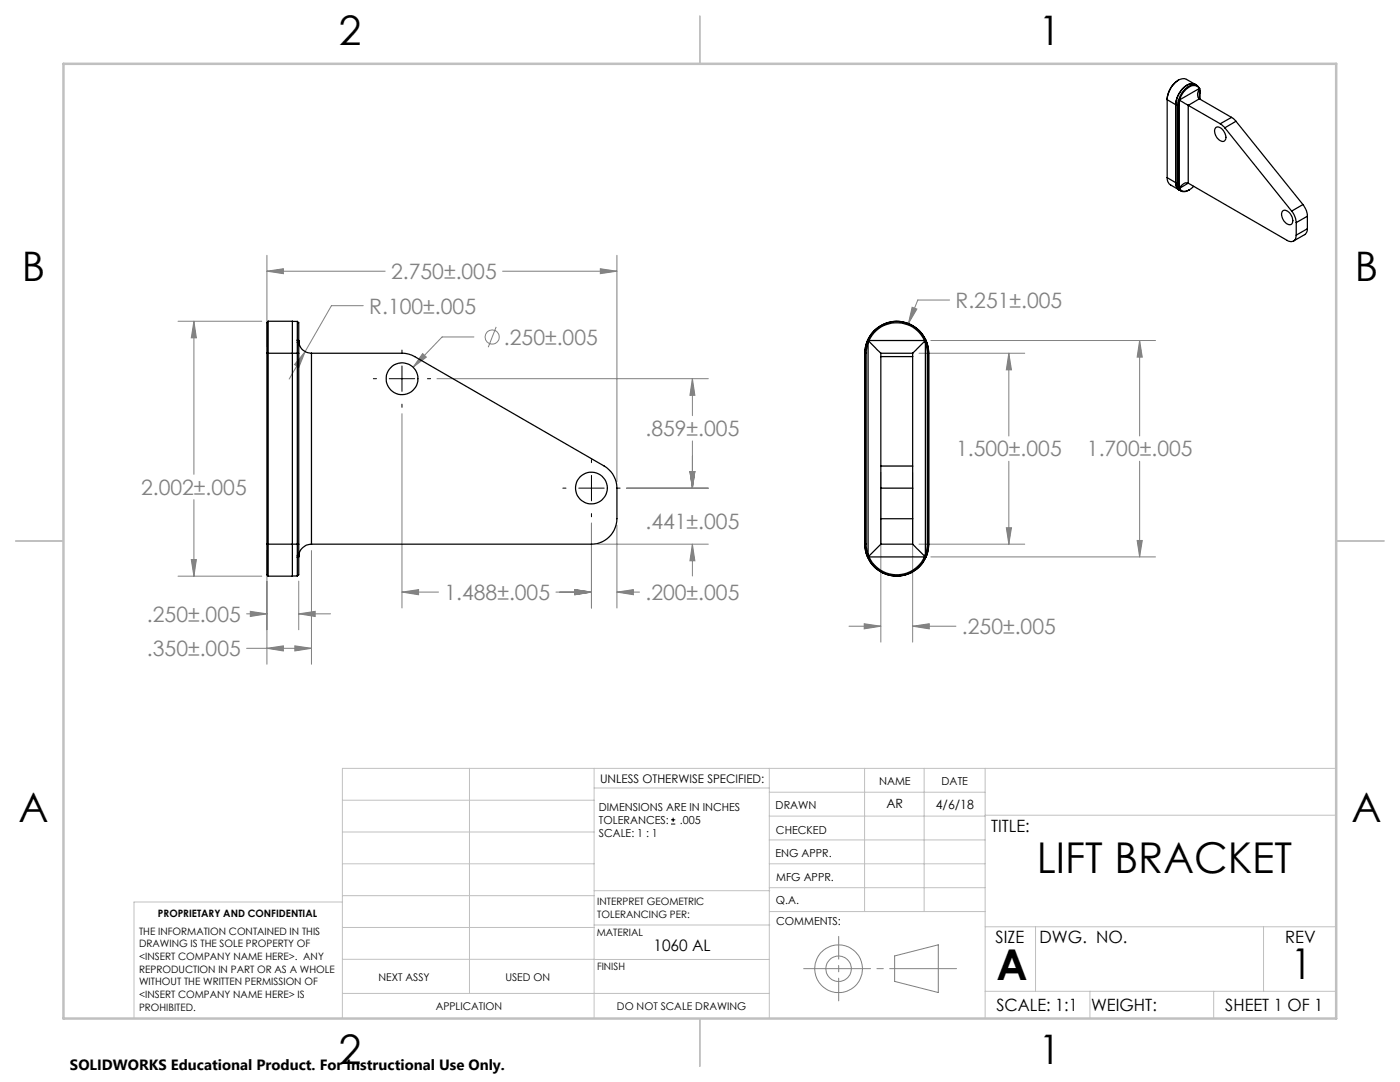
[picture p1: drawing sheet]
<svg xmlns="http://www.w3.org/2000/svg" width="279mm" height="216mm" viewBox="0 0 279 216" stroke-linecap="round" stroke-linejoin="round" font-family="sans-serif">
<g fill="none" stroke="#808080" stroke-width=".2">
<path d="M53.3 54.1l3.3-.5v1zM53.3 50.9v18.3M53.3 54.1h23.6M100.3 54.1h22.8M119.8 53.6l3.3 .5-3.3 .5zM123.1 50.9v45.2M189.5 59.9h-6.3l-1.9 4.7M35.5 64.1h16.7M38.7 64.1l.5 3.3h-1zM38.7 64.1v30.6M60.9 70.2l-1.2 3.1-.9-.6zM60.9 70.2l-3.2 5.4"/>
<path d="M72.5 61h-6.4l-5.2 9.2M84.3 70.6l.8 .7-2.7 2zM87.2 75.6h54.2M94.6 67.2h-6.4l-5.8 6.1M99 65.2l-1.6 4.1M138.2 75.6l.5 3.3h-1zM138.2 75.6v7.3M182 61.3l1 .4-1.7 2.9zM183.4 70.5h21.1M185.8 67.9h44.8M201.3 70.5l.6 3.3h-1.1zM201.3 70.5v16.5"/>
<path d="M227.4 67.9l.6 3.4h-1.1zM227.4 67.9v19.1M38.7 99.7v15.3M80.2 82.5v38.8M125 97.4h16.4M137.7 94.1h1l-.5 3.3zM138.2 88v9.4M175.8 94.3v33.8M182.1 94.3v33.8M201.3 92v16.6M227.4 92v19.1M35.5 115h16.7"/>
<path d="M38.2 111.7h1l-.5 3.3zM53.3 109.9v22.6M59.6 116v9.7M62.2 109.9v22.6M80.2 118.1l3.3-.4v1zM80.2 118.1h7.3M110.9 118.1h7.1M114.7 117.7l3.3 .4-3.3 .6zM118 104.4v16.9M119.3 108.6h22.1M123.1 118.1l3.3-.4v1zM123.1 104.8v16.5"/>
<path d="M123.1 118.1h4.5M138.2 108.6l.5 3.3h-1zM138.2 108.6v6.3M183.4 108.6h21.1M185.8 111.1h44.8M200.8 105.3h1.1l-.6 3.3zM226.9 107.8h1.1l-.6 3.3zM49.2 122.5h4.1M49.2 129.4h13M50 122l3.3 .5-3.3 .5zM53.3 129.4l3.3-.5v1zM58.8 128.9l3.4 .5-3.4 .5z"/>
<path d="M59.6 122.5l3.3-.5v1zM59.6 122.5h6.4M169.4 125h6.4M172.5 124.5l3.3 .5-3.3 .5zM182.1 125l3.4-.5v1zM182.1 125h8.7M178.5 190.7l8.8-2.2v9.5l-8.8-2.2z"/>
<circle cx="98.2" cy="67.2" r="1.4"/>
<circle cx="167.3" cy="193.3" r="4.8"/>
<circle cx="167.4" cy="193.3" r="2.54"/>
</g>
<g fill="none" stroke="#000" stroke-width=".2">
<path d="M74.5 75.6h.6M77.7 75.6h5.1M80.2 69.9v.6M80.2 73v5.1M85.3 75.6h.6M80.2 80.6v.7M112.3 97.4h.7M115.5 97.4h5.1M118 91.7v.6M118 94.9v5M123.1 97.4h.7M118 102.5v.6"/>
<path d="M133.9 164.4h.9M133.9 163.6h.9M134.3 163.2v.8"/>
</g>
<path d="M160.4 193.3h30.5" fill="none" stroke="#808080" stroke-width=".2" stroke-dasharray="15.2 1.3 1.3 1.3" stroke-dashoffset="1.9"/>
<path d="M167.4 186.9v12.8" fill="none" stroke="#808080" stroke-width=".2" stroke-dasharray="15.2 1.3 1.3 1.3" stroke-dashoffset="10.7"/>
<g fill="none" stroke="#c0c0c0" stroke-width=".2">
<path d="M68.3 159.7h50.3M93.7 153.3v44.9M118.6 153.3v49.9M118.6 157.2h34.9M153.5 153.3v49.9M153.5 158.1h43.1M172.5 153.3v28.6M184.4 153.3v28.6M196.6 153.3v49.9M266.7 153.3h-198.4v49.9M68.3 178.7h50.3M68.3 172.4h50.3"/>
<path d="M68.3 166h50.3M68.3 180h-41.6v23.2M118.6 177.7h35M153.5 167.6h43.1M153.5 162.8h43.1M153.5 172.4h43.1M153.5 177.1h43.1M196.6 162.7h70.1M68.3 198.2h85.2M68.3 191.4l85.2 .1M68.3 185.1h50.3M118.6 184.6h35"/>
<path d="M153.6 181.9h43M196.6 197.8h70.1M196.6 184.9h70.1M206.7 184.9v12.9M217.5 197.8v5.4M242.2 197.8v5.4M252.2 184.9v12.9"/>
</g>
<path d="M139.7 3.2v9.5M3.1 107.9h9.6M266.7 107.9h9.5M139.7 203.2v9.6" fill="none" stroke="#c0c0c0" stroke-width=".25"/>
<path d="M12.7 12.7h254v190.5h-254z" fill="none" stroke="#c0c0c0" stroke-width=".5"/>
<path d="M38.2 111.7h1l-.5 3.3zM38.7 64.1l.5 3.3h-1zM138.2 108.6l.5 3.3h-1zM137.7 94.1h1l-.5 3.3zM137.7 94.1h1l-.5 3.3zM138.2 75.6l.5 3.3h-1zM123.1 118.1l3.3-.4v1zM114.7 117.7l3.3 .4-3.3 .6zM114.7 117.7l3.3 .4-3.3 .6zM80.2 118.1l3.3-.4v1zM60.9 70.2l-2.1 2.5 .9 .6zM59.6 122.5l3.3-.5v1zM50 122l3.3 .5-3.3 .5zM53.3 129.4l3.3-.5v1zM58.8 128.9l3.4 .5-3.4 .5zM53.3 54.1l3.3-.5v1zM119.8 53.6l3.3 .5-3.3 .5zM84.3 70.6l-1.9 2.7 2.7-2zM182 61.3l-.7 3.3 1.7-2.9zM226.9 107.8h1.1l-.6 3.3zM227.4 67.9l.6 3.4h-1.1zM200.8 105.3h1.1l-.6 3.3zM201.3 70.5l.6 3.3h-1.1zM172.5 124.5l3.3 .5-3.3 .5zM182.1 125l3.4-.5v1z" fill="#808080"/>
<g fill="none" stroke="#000" stroke-width=".25">
<path d="M235.2 20h.2M235.2 16a4.8 4.8 0 0 0-2.3 3.8v15.7M235.2 20v.1M235.2 19.9v.1M235.2 19.9h.2M235.4 19.9v.1M238.5 16.8l-1.7-1a2.27 2.27 0 0 0-2.7 1.1l-.8 1.3-.4 1.7 1.7 1M238.6 16.9a2.27 2.27 0 0 0-2.8 1l-.1 .2a5.1 5.1 0 0 0-1.1 2.8M238.9 17a2.2 2.2 0 0 0-3.1 .9l-.1 .2a4.7 4.7 0 0 0-1 2.8M239.3 17.5a1.38 1.38 0 0 0-2.2-.2l-.2 .1a4.7 4.7 0 0 0-1.7 2.5M239.3 17.5v.1M239.3 17.5v.2"/>
<path d="M239.3 17.7a1.54 1.54 0 0 0-2.5 0l-.8 .9-.6 1.3M239.3 17.7a1.65 1.65 0 0 0 .1 2M239.3 17.7h.1M239.3 17.6v.1M239.3 17.7l.2 .9M239.3 17.6l.1 .1M239.3 17.7l-3.9 2.2M239.3 17.7l.1 2M239.4 17.7l.1 .5v1.6M239.4 19.7l-2.3 1.3M239.4 19.7l6.4 3.7M232.9 35.5a1.6 1.6 0 0 0 .7 1.4l1.7 1"/>
<path d="M232.9 35.5l1.7 .9M234.6 36.4a1.55 1.55 0 0 0 .8 1.6M234.6 20.9v15.5M234.7 36.4a1.69 1.69 0 0 0 .6 1.5M234.7 20.9l.3 .2M234.7 36.4l.3 .3M235 36.7l.2 .8M235 21.1h.2M235 36.7h.2M235 21.1v15.6M235.2 20.1l-.2 1M235.2 20.1h.1"/>
<path d="M235.2 37.5v.1M235.2 36.7l.1 .7M235.2 21.1v15.6M235.2 37.6h.1M235.2 37.6a1.35 1.35 0 0 0 2.1 .3M235.3 37.9l.4 .2M235.3 20.1l-.1 1M235.3 20.1v17.3M235.3 37.4l.1 .1M235.3 37.4l-.1 .1M235.4 20h.1M235.4 20l1.7 1"/>
<path d="M235.4 37.5h.1M235.4 37.5l-.2 .1M235.4 20l-.1 .1M235.4 37.5v.1M235.4 37.6h-.2M237.1 36.5l19.8 11.5a1.11 1.11 0 0 0 1.3 .1 1.11 1.11 0 0 0 .5-1.2M237.1 36.5a1.53 1.53 0 0 0-1.7 1M237.1 21v15.5M237.1 21l6.4 3.7M237.1 36.5l-1.7 1.1M238.2 37.2l-.1 .1a1.85 1.85 0 0 1-2.5 .6l-.2-.3M242.7 25.4a1.65 1.65 0 0 1 1.8 1.4 .8 .8 0 0 1 .1 1 .8 .8 0 0 1-.9 .4 2.03 2.03 0 0 1-1.1-2.7z"/>
<path d="M243.5 24.7l.9 .8M244.4 25.5l13.4 16.6M245.8 23.4l.9 .8M245.8 23.4l-2.3 1.3M246.7 24.2l-2.3 1.3M246.7 24.2l13.3 16.6M256.1 42a1.88 1.88 0 0 1 1.9 2 .75 .75 0 0 1-.5 .9 .75 .75 0 0 1-.9-.4l-.1-.2a1.74 1.74 0 0 1-.4-2.3zM257.8 42.1a4.1 4.1 0 0 1 .9 2.3M258.7 44.4v2.5M260 40.8a4 4 0 0 1 .9 2.3M260 40.8l-2.2 1.3M260.9 45.6v.5l-.4 .6-2.3 1.4"/>
<path d="M260.9 43.1l-2.2 1.3M260.9 45.6l-2.2 1.3M260.9 43.1v2.5M53.3 70.5h6.3M53.3 70.5v38.1M53.5 64.1l-.2 .3v6.1M53.5 64.1v50.9M53.5 64.1h5.8M58.3 64.1v50.9M59.3 68.3v42.5M59.3 64.1v3.7M59.3 68l.3 .1"/>
<path d="M59.3 64.1a1.44 1.44 0 0 1 .3 1.5v2.3M59.3 68.3l.3 .1M59.3 67.8v.5M59.3 67.8l.3 .1M59.6 68.4v2.1M59.6 68.1a2.46 2.46 0 0 0 2.6 2.4M59.6 67.9v.5M59.6 70.5v38.1M62.2 70.5h18a5.1 5.1 0 0 1 2.6 .7l37.8 21.8a5.1 5.1 0 0 1 2.5 4.4v6.1a5.1 5.1 0 0 1-5.1 5.1h-55.8M62.2 70.5v38.1M172.6 70.5h.3M172.6 70.5v38.1"/>
<path d="M172.9 70.5v38.1M173 68.3l-.2 .8-.2 1.4M173 68.3l.2 .1M173.1 68l.3 .1M173.1 68l-.1 .3M173.2 67.8a6.4 6.4 0 0 1 5.8-3.7 6.4 6.4 0 0 1 5.7 3.7M173.2 67.8l-.1 .2M173.2 67.8l.2 .1M173.2 68.4l-.2 .7-.1 1.4M173.2 68.4v42.3M173.4 68.1l2.4 2.4M173.4 68.1l-.2 .3"/>
<path d="M173.4 68.1h.1M173.4 67.9a6.1 6.1 0 0 1 5.6-3.5 6.1 6.1 0 0 1 5.5 3.5M173.4 67.9v.2M173.4 67.9h11.1M174.4 66a6.4 6.4 0 0 1 7-1.4 6.4 6.4 0 0 1 3.9 5.9v38.1a6.4 6.4 0 0 1-6.3 6.4 6.4 6.4 0 0 1-6.4-6.4v-38.1a6.5 6.5 0 0 1 1.8-4.5zM175.8 70.5v.7M175.8 70.5h6.3M175.8 71.2v21.8M175.8 71.2h6.3M182.1 70.5v.7M182.1 71.2v21.8M184.5 67.9l.1 .2"/>
<path d="M184.6 68.1l-2.5 2.4M184.6 68.1h.1M184.6 68.1l.1 .3M184.7 68.4l.4 2.1M184.7 68.4v42.3M184.7 67.8l-.2 .1M184.7 67.8l.1 .2M184.8 68l-.2 .1M184.8 68l.1 .3M184.9 68.3l.3 .8 .1 1.4M184.9 68.3l-.2 .1M185.1 70.5h.2"/>
<path d="M185.1 70.5v38.1M185.3 70.5v38.1M175.8 93v4.4M175.8 97.4h6.3M175.8 97.4v6.1M175.8 93h6.3M182.1 93v4.4M182.1 97.4v6.1M53.3 108.6v4.8a1.66 1.66 0 0 0 .2 1.6M53.3 108.6h6.3M59.3 111.2v3.7M59.3 114.9l-5.8 .1"/>
<path d="M59.3 110.8v.4M59.6 108.6v2.1M59.6 111l-.3 .1M59.6 111.1v3.6l-.3 .2M59.6 110.7l-.3 .1M59.6 110.7v.4M59.6 111.1l-.3 .1M62.2 108.6a2.57 2.57 0 0 0-2.6 2.4M172.6 108.6l.2 1.4 .2 .8M172.6 108.6h.3M172.9 108.6l.1 1.3 .2 .8M173 110.8l.1 .3"/>
<path d="M173.1 111.1l.1 .1M173.2 111.2a6.4 6.4 0 0 0 5.8 3.7 6.4 6.4 0 0 0 5.7-3.7M173.2 110.7l.2 .3M173.2 110.7l-.2 .1M173.4 111l-.3 .1M173.4 111v.1M173.4 111h.1M173.4 111.1a6.1 6.1 0 0 0 5.6 3.6 6.1 6.1 0 0 0 5.5-3.6M173.4 111.1h11.1M173.4 111.1l-.2 .1M175.8 103.5v5.1M175.8 108.6l-2.4 2.4"/>
<path d="M175.8 108.6h6.3M175.8 103.5h6.3M182.1 103.5v5.1M182.1 108.6l2.5 2.4M184.5 111.1l.2 .1M184.6 111l.2 .1M184.6 111h.1M184.6 111l-.1 .1M184.7 110.7l-.1 .3M184.7 110.7l.2 .1M184.8 111.1l-.1 .1M184.9 110.8l-.1 .3"/>
<path d="M185.1 108.6l-.4 2.1M185.1 108.6h.2M185.3 108.6l-.1 1.4-.3 .8"/>
<circle cx="80.2" cy="75.6" r="3.2"/>
<circle cx="118" cy="97.4" r="3.2"/>
</g>
<g font-size="8.5">
<text x="206.9" y="174.2">LIFT BRACKET</text>
<text x="198.9" y="195.5">A</text>
<text x="257.6" y="195.4">1</text>
</g>
<g font-size="8.1">
<text x="67.6" y="8.9">2</text>
<text x="207.3" y="8.9">1</text>
<text x="4.4" y="56.1">B</text>
<text x="270.4" y="56.1">B</text>
<text x="3.7" y="164.1">A</text>
<text x="269.7" y="164.1">A</text>
<text x="67.6" y="212.4">2</text>
<text x="207.3" y="212.4">1</text>
</g>
<g font-size="4.2" fill="#808080">
<text x="78.1" y="55.7">2.750±.005</text>
<text x="73.7" y="62.6">R.100±.005</text>
<text x="190.7" y="61.4">R.251±.005</text>
<text x="100.6" y="68.8">.250±.005</text>
<text x="128.8" y="87">.859±.005</text>
<text x="190.8" y="91.1">1.500±.005</text>
<text x="216.9" y="91.1">1.700±.005</text>
<text x="28.2" y="98.7">2.002±.005</text>
<text x="128.8" y="105.5">.441±.005</text>
<text x="88.7" y="119.7">1.488±.005</text>
<text x="128.8" y="119.7">.200±.005</text>
<text x="29.3" y="124.1">.250±.005</text>
<text x="29.3" y="131">.350±.005</text>
<text x="192" y="126.5">.250±.005</text>
</g>
<g font-size="3.4">
<text x="197.8" y="166">TITLE:</text>
<text x="198.7" y="188.1">SIZE</text>
<text x="207.5" y="188.1">DWG. NO.</text>
<text x="256.5" y="188.2">REV</text>
<text x="198.8" y="201.7">SCALE: 1:1</text>
<text x="217.7" y="201.8">WEIGHT:</text>
<text x="244.5" y="201.7">SHEET 1 OF 1</text>
</g>
<text font-size="3.2" x="130.4" y="189.8">1060 AL</text>
<text font-size="3" x="14" y="213.5">SOLIDWORKS Educational Product. For Instructional Use Only.</text>
<g font-size="2.5">
<text x="176.9" y="161.3">AR</text>
<text x="186.8" y="161.4">4/6/18</text>
</g>
<text font-size="2.4" x="119.8" y="156.2">UNLESS OTHERWISE SPECIFIED:</text>
<g font-size="2.2">
<text x="119.5" y="161.8">DIMENSIONS ARE IN INCHES</text>
<text x="154.8" y="161.4">DRAWN</text>
<text x="175.4" y="156.6">NAME</text>
<text x="187.9" y="156.7">DATE</text>
<text x="119.5" y="167.1">SCALE: 1 : 1</text>
<text x="119.5" y="164.4">TOLERANCES:</text>
<text x="135.7" y="164.4">.005</text>
<text x="154.9" y="166.3">CHECKED</text>
<text x="154.8" y="171">ENG APPR.</text>
<text x="154.9" y="175.7">MFG APPR.</text>
<text x="154.9" y="180.4">Q.A.</text>
<text x="154.9" y="184.6">COMMENTS:</text>
</g>
<g font-size="2.1">
<text x="75.5" y="195.7">NEXT ASSY</text>
<text x="100.9" y="195.7">USED ON</text>
<text x="86.9" y="201.5">APPLICATION</text>
<text x="123.1" y="201.6">DO NOT SCALE DRAWING</text>
</g>
<g font-size="2">
<text x="31.5" y="182.9">PROPRIETARY AND CONFIDENTIAL</text>
<text x="119.2" y="180.6">INTERPRET GEOMETRIC</text>
<text x="119.2" y="183.1">TOLERANCING PER:</text>
<text x="27.8" y="186.5">THE INFORMATION CONTAINED IN THIS</text>
<text x="27.8" y="189">DRAWING IS THE SOLE PROPERTY OF</text>
<text x="27.8" y="191.6">&lt;INSERT COMPANY NAME HERE&gt;. ANY</text>
<text x="119.1" y="186.7">MATERIAL</text>
<text x="27.8" y="194.1">REPRODUCTION IN PART OR AS A WHOLE</text>
<text x="27.8" y="196.6">WITHOUT THE WRITTEN PERMISSION OF</text>
<text x="119.1" y="193.5">FINISH</text>
<text x="27.8" y="199.1">&lt;INSERT COMPANY NAME HERE&gt; IS</text>
<text x="27.8" y="201.7">PROHIBITED.</text>
</g>
</svg>
